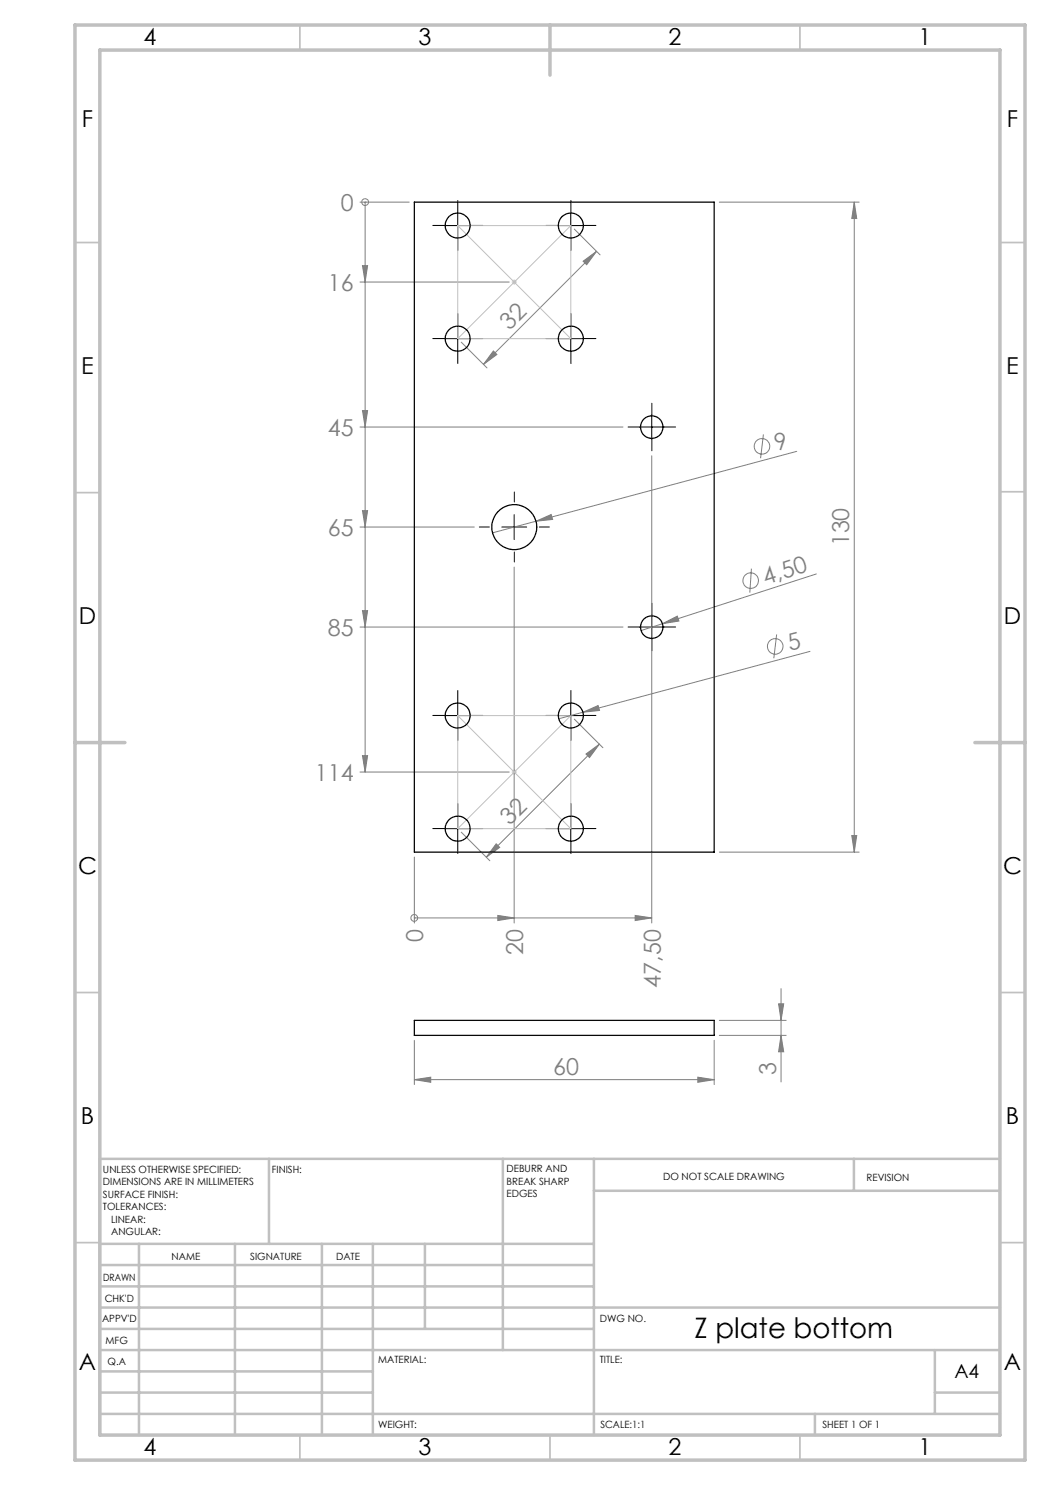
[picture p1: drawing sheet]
<svg xmlns="http://www.w3.org/2000/svg" width="210mm" height="297mm" viewBox="0 0 210 297" stroke-linecap="round" stroke-linejoin="round" font-family="sans-serif">
<g fill="none" stroke="#808080" stroke-width=".2">
<path d="M72 40.4h9.8M72 56.4h29.8M72.5 53.1h1l-.5 3.3zM73 40.4h.1M73 40.4v114M114.9 45.8l5.1 5.2M116.6 52.2l2.7-1.9-2 2.6zM119.3 50.3l-22.6 22.6M143.9 40.4h27.9M170.9 40.4l.4 3.3h-.9zM170.9 40.4v130M92.3 68.4l5.1 5.2"/>
<path d="M98.7 70.2l.7 .7-2.7 2zM72 85.4h52.6M72.5 82.1h1l-.5 3.3zM130.4 91.2v93.4M152.7 86.9l-.6 4.7M159.3 90.3l-60.8 16.3M72 105.4h22.9M72.5 102.1h1l-.5 3.3zM102.8 113.4v71.2M107.2 104.2l3-1.3 .3 1zM150.3 113.7l-.3 4.8M163.3 114.8l-30.8 9.9"/>
<path d="M72 125.4h52.6M72.5 122.1h1l-.5 3.3zM132.5 124.7l3-1.5 .3 1zM132.5 124.7l-4.3 1.4M155.3 126.9l-.5 4.8M162 130.3l-45.4 12.1M72 154.4h29.8M72.5 151.1h1l-.5 3.3zM114.9 143.8l5.7 5.7M116.6 142.4l3-1.3 .3 1zM116.6 142.4l-4.8 1.4M117.2 150.8l2.7-2-2 2.7z"/>
<path d="M119.9 148.8l-22.6 22.6M82.9 171.4v13.2M92.3 166.4l5.7 5.8M99.2 168.8l.7 .7-2.6 1.9zM143.9 170.4h27.9M170.4 167.1h.9l-.4 3.3zM82.9 183.6h.1M82.9 183.6h47.5M99.6 183.1l3.2 .5-3.2 .5zM127 183.1l3.4 .5-3.4 .5zM156.2 197.7v18.7M82.9 215.9l3.2-.5v1.1z"/>
<path d="M82.9 208.1v8.8M82.9 215.9h59.9M139.6 215.4l3.2 .5-3.2 .6zM142.8 208.1v8.8M143.9 207.1h13.3M143.9 204.1h13.3M155.7 200.8h1l-.5 3.3zM156.2 207.1l.5 3.3h-1z"/>
<circle cx="73" cy="40.4" r=".68"/>
<circle cx="152.4" cy="89.3" r="1.55"/>
<circle cx="150.1" cy="116.1" r="1.56"/>
<circle cx="155.1" cy="129.3" r="1.56"/>
<circle cx="82.9" cy="183.6" r=".69"/>
</g>
<g fill="none" stroke="#c0c0c0" stroke-width=".2">
<path d="M91.5 45.1l22.7 22.6M91.5 45.1v22.6M91.5 45.1h22.7M102.3 56.4h1.1M102.8 55.9v1M103.2 56.1l-.7 .7M114.2 45.1v22.6M114.2 45.1l-22.7 22.6M91.5 67.7h22.7M91.5 143.1l22.7 22.6M91.5 143.1v22.6M91.5 143.1h22.7"/>
<path d="M102.3 154.4h1.1M102.8 153.9v1M114.2 143.1l-22.7 22.6M114.2 143.1v22.6M91.5 165.7h22.7"/>
</g>
<g fill="none" stroke="#000" stroke-width=".2" stroke-dasharray="15.2 1.3 1.3 1.3">
<path d="M89.1 45.1h-2.5M91.6 47.6v2.5M91.6 42.6v-2.5M94.1 45.1h2.5M111.7 45.1h-2.5M114.2 47.6v2.5M114.2 42.6v-2.5M116.7 45.1h2.5M89.1 67.7h-2.5M91.6 70.2v2.5M91.6 65.2v-2.5M94.1 67.7h2.5"/>
<path d="M111.7 67.7h-2.5M114.2 70.2v2.5M114.2 65.2v-2.5M116.7 67.7h2.5M127.9 85.4h-2.3M130.4 87.9v2.3M130.4 82.9v-2.2M132.9 85.4h2.2M97.9 105.4h-2M102.9 110.4v2M102.9 100.4v-2M107.9 105.4h2"/>
<path d="M127.9 125.4h-2.3M130.4 127.9v2.3M130.4 122.9v-2.2M132.9 125.4h2.2M89.1 143.1h-2.5M91.6 145.6v2.5M91.6 140.6v-2.5M94.1 143.1h2.5M111.7 143.1h-2.5M114.2 145.6v2.5M114.2 140.6v-2.5M116.7 143.1h2.5"/>
<path d="M89.1 165.7h-2.5M91.6 168.2v2.5M91.6 163.2v-2.5M94.1 165.7h2.5M111.7 165.7h-2.5M114.2 168.2v2.5M114.2 163.2v-2.5M116.7 165.7h2.5"/>
</g>
<g fill="none" stroke="#000" stroke-width=".2">
<path d="M89 45.1h5.1M91.5 42.6v5M111.7 45.1h5M114.2 42.6v5M89 67.7h5.1M91.5 65.2v5M111.7 67.7h5M114.2 65.2v5M127.8 85.4h5.1M130.4 82.9v5M100.4 105.4h4.9M102.8 102.9v5"/>
<path d="M127.8 125.4h5.1M130.4 122.9v5M89 143.1h5.1M91.5 140.6v5M111.7 143.1h5M114.2 140.6v5M89 165.7h5.1M91.5 163.2v5M111.7 165.7h5M114.2 163.2v5"/>
</g>
<g fill="none" stroke="#c0c0c0" stroke-width=".35">
<path d="M60 5v5M160 5v5M15 48.5h5M200 48.5h5M15 98.5h5M200 98.4h5M15 198.5h5M200 198.5h5M15 248.5h5M200 248.5h5M60 287v5M110 287v5"/>
<path d="M160 287v5"/>
</g>
<g fill="none" stroke="#c0c0c0" stroke-width=".5">
<path d="M53.8 231.8v17M100.6 231.8v38.2M118.8 231.8v55.2M118.8 238.2h81.2M170.8 231.8v6.4M200 231.8h-180v55.2M20 248.8h98.8M20 257.3h98.8M20 253h98.8M27.8 248.8v38.2M47 248.8v38.2M64.4 248.8v38.2"/>
<path d="M74.6 248.8v38.2M85 248.8v17M20 265.8h98.8M20 261.5h180M20 278.5h54.6M20 274.3h54.6M20 270h180M187 278.5h13M187 270v12.8M20 282.8h180M163 282.8v4.2"/>
</g>
<path d="M15 5h190v287h-190zM20 10h180v277h-180zM110 5v10M15 148.5h10M195 148.5h10" fill="none" stroke="#c0c0c0" stroke-width=".7"/>
<g fill="#808080">
<path d="M107.2 104.2l3-1.3 .3 1z"/>
<path d="M116.6 142.4l3-1.3 .3 1z"/>
<path d="M132.5 124.7l3-1.5 .3 1z"/>
<path d="M72.5 53.1h1l-.5 3.3zM72.5 82.1h1l-.5 3.3zM72.5 102.1h1l-.5 3.3zM72.5 122.1h1l-.5 3.3zM72.5 151.1h1l-.5 3.3z"/>
<path d="M98.7 70.2l.7 .7-2.7 2zM116.6 52.2l2.7-1.9-2 2.6z"/>
<path d="M99.2 168.8l.7 .7-2.6 1.9zM117.2 150.8l2.7-2-2 2.7z"/>
<path d="M99.6 183.1l3.2 .5-3.2 .5zM127 183.1l3.4 .5-3.4 .5z"/>
<path d="M139.6 215.4l3.2 .5-3.2 .6zM82.9 215.9l3.2-.5v1.1z"/>
<path d="M156.2 207.1l.5 3.3h-1zM155.7 200.8h1l-.5 3.3z"/>
<path d="M170.4 167.1h.9l-.4 3.3zM170.9 40.4l.4 3.3h-.9z"/>
</g>
<g fill="none" stroke="#000" stroke-width=".25">
<path d="M82.9 40.4h59.9v130h-59.9zM82.9 204.1h59.9v3h-59.9z"/>
<circle cx="91.5" cy="45.1" r="2.5"/>
<circle cx="114.2" cy="45.1" r="2.51"/>
<circle cx="91.5" cy="67.7" r="2.5"/>
<circle cx="114.2" cy="67.7" r="2.51"/>
<circle cx="130.3" cy="85.4" r="2.26"/>
<circle cx="102.9" cy="105.4" r="4.5"/>
<circle cx="130.3" cy="125.4" r="2.26"/>
<circle cx="91.5" cy="143.1" r="2.5"/>
<circle cx="114.2" cy="143.1" r="2.51"/>
<circle cx="91.5" cy="165.7" r="2.5"/>
<circle cx="114.2" cy="165.7" r="2.51"/>
</g>
<text font-size="5.6" x="138.9" y="267.5">Z plate bottom</text>
<g font-size="4.7">
<text x="28.7" y="9">4</text>
<text x="83.7" y="9">3</text>
<text x="133.7" y="9">2</text>
<text x="183.7" y="9">1</text>
<text x="16.4" y="25.5">F</text>
<text x="201.4" y="25.5">F</text>
<text x="16.2" y="74.7">E</text>
<text x="201.2" y="74.7">E</text>
<text x="15.8" y="124.7">D</text>
<text x="200.8" y="124.7">D</text>
<text x="15.6" y="174.7">C</text>
<text x="200.6" y="174.7">C</text>
<text x="16.2" y="224.7">B</text>
<text x="201.2" y="224.7">B</text>
<text x="15.8" y="274">A</text>
<text x="200.8" y="274">A</text>
<text x="28.7" y="291">4</text>
<text x="83.7" y="291">3</text>
<text x="133.7" y="291">2</text>
<text x="183.7" y="291">1</text>
</g>
<g font-size="4.7" fill="#808080">
<text x="68.1" y="42.2">0</text>
<text x="65.6" y="58.2">16</text>
<text x="101.9" y="66.2" transform="rotate(-45 101.9 66.2)">32</text>
<text x="65.6" y="87.2">45</text>
<text x="155.3" y="90.2" transform="rotate(-15 155.3 90.2)">9</text>
<text x="65.6" y="107.2">65</text>
<text x="169.9" y="109.3" transform="rotate(-90 169.9 109.3)">130</text>
<text x="153.1" y="117" transform="rotate(-18 153.1 117)">4,50</text>
<text x="65.6" y="127.2">85</text>
<text x="158" y="130.3" transform="rotate(-15 158 130.3)">5</text>
<text x="63" y="156.2">114</text>
<text x="102" y="165.3" transform="rotate(-45 102 165.3)">32</text>
<text x="84.6" y="188.5" transform="rotate(-90 84.6 188.5)">0</text>
<text x="104.6" y="191" transform="rotate(-90 104.6 191)">20</text>
<text x="132.1" y="197.5" transform="rotate(-90 132.1 197.5)">47,50</text>
<text x="110.6" y="214.9">60</text>
<text x="155.2" y="215.1" transform="rotate(-90 155.2 215.1)">3</text>
</g>
<text font-size="3.9" x="190.9" y="275.5">A4</text>
<g font-size="2">
<text x="20.6" y="234.6">UNLESS OTHERWISE SPECIFIED:</text>
<text x="20.6" y="237.1">DIMENSIONS ARE IN MILLIMETERS</text>
<text x="20.6" y="239.6">SURFACE FINISH:</text>
<text x="54.4" y="234.6">FINISH:</text>
<text x="101.3" y="234.5">DEBURR AND</text>
<text x="101.3" y="237">BREAK SHARP</text>
<text x="101.3" y="239.5">EDGES</text>
<text x="132.6" y="236">DO NOT SCALE DRAWING</text>
<text x="173.3" y="236.2">REVISION</text>
<text x="20.6" y="242.1">TOLERANCES:</text>
<text x="22.2" y="244.6">LINEAR:</text>
<text x="22.2" y="247.1">ANGULAR:</text>
<text x="34.3" y="252">NAME</text>
<text x="50" y="251.9">SIGNATURE</text>
<text x="67.2" y="251.9">DATE</text>
<text x="20.6" y="256.1">DRAWN</text>
<text x="20.9" y="260.3">CHK'D</text>
<text x="20.4" y="264.4">APPV'D</text>
<text x="21.1" y="268.8">MFG</text>
<text x="120" y="264.4">DWG NO.</text>
<text x="21.5" y="273">Q.A</text>
<text x="75.6" y="272.5">MATERIAL:</text>
<text x="120" y="272.5">TITLE:</text>
<text x="75.6" y="285.5">WEIGHT:</text>
<text x="120.1" y="285.6">SCALE:1:1</text>
<text x="164.5" y="285.6">SHEET 1 OF 1</text>
</g>
</svg>
